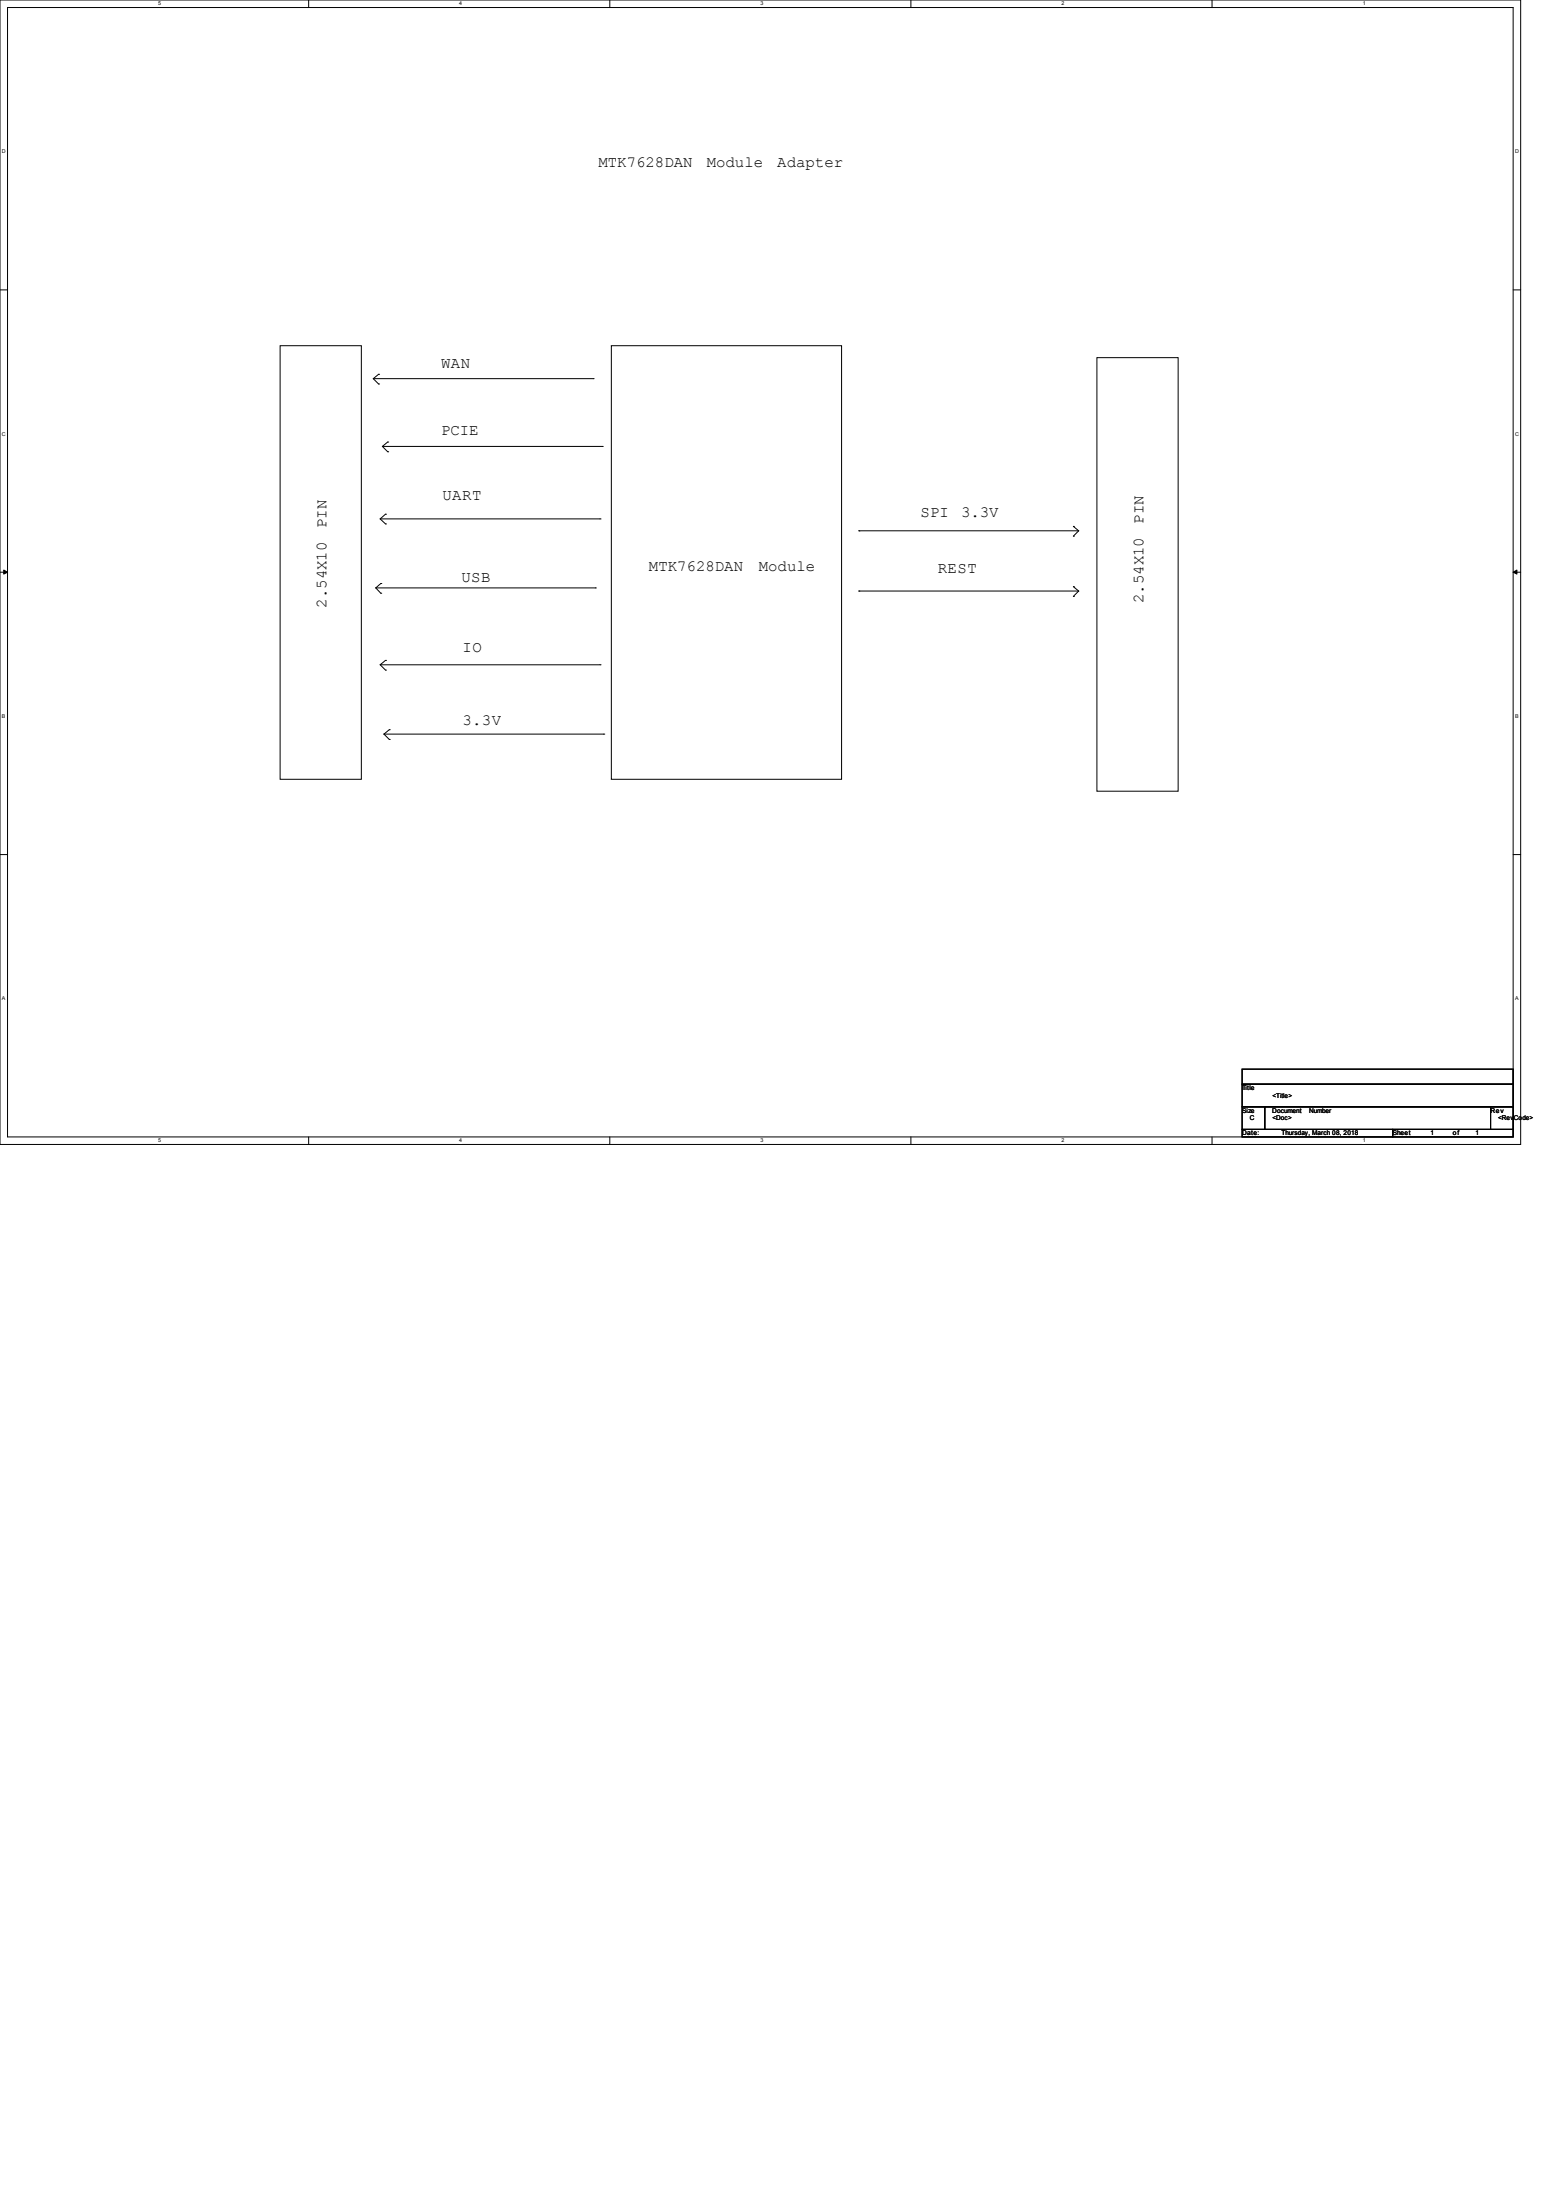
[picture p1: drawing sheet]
<svg xmlns="http://www.w3.org/2000/svg" width="210mm" height="297mm" viewBox="0 0 210 297" stroke-linecap="round" stroke-linejoin="round" font-family="sans-serif">
<path d="M0 0h205.2v154.4h-205.2zM1 1h203.2v152.4h-203.2z" fill="none" stroke="#000" stroke-width=".13"/>
<g fill="#fff">
<path d="M21.3 .1h.4v.8h-.4z"/>
<path d="M21.3 153.5h.4v.8h-.4z"/>
</g>
<path d="M41.7 0v1M41.7 153.4v1" fill="none" stroke="#000" stroke-width=".13"/>
<g fill="#fff">
<path d="M62 .1h.4v.8h-.4z"/>
<path d="M62 153.5h.4v.8h-.4z"/>
</g>
<path d="M82.3 0v1M82.3 153.4v1" fill="none" stroke="#000" stroke-width=".13"/>
<g fill="#fff">
<path d="M102.6 .1h.4v.8h-.4z"/>
<path d="M102.6 153.5h.4v.8h-.4z"/>
</g>
<path d="M122.9 0v1M122.9 153.4v1" fill="none" stroke="#000" stroke-width=".13"/>
<g fill="#fff">
<path d="M143.3 .1h.3v.8h-.3z"/>
<path d="M143.3 153.5h.3v.8h-.3z"/>
</g>
<path d="M163.6 0v1M163.6 153.4v1" fill="none" stroke="#000" stroke-width=".13"/>
<g fill="#fff">
<path d="M183.9 .1h.4v.8h-.4z"/>
<path d="M183.9 153.5h.4v.8h-.4z"/>
<path d="M.3 20.1h.5v.8h-.5z"/>
<path d="M204.5 20.1h.5v.8h-.5z"/>
<path d="M.3 58.2h.5v.8h-.5z"/>
<path d="M204.5 58.2h.5v.8h-.5z"/>
</g>
<path d="M0 39.1h1M204.2 39.1h1" fill="none" stroke="#000" stroke-width=".13"/>
<g fill="#fff">
<path d="M.3 96.3h.4v.8h-.4z"/>
<path d="M204.5 96.3h.4v.8h-.4z"/>
</g>
<path d="M0 77.2h1M204.2 77.2h1" fill="none" stroke="#000" stroke-width=".13"/>
<path d="M.5 76.9l.5 .3-.5 .3zM204.2 77.2l.5-.3v.6z" fill="#000" stroke="#000" stroke-width=".13"/>
<g fill="#fff">
<path d="M.3 134.4h.4v.8h-.4z"/>
<path d="M204.5 134.4h.4v.8h-.4z"/>
</g>
<g fill="none" stroke="#000" stroke-width=".13">
<path d="M37.8 46.7h11v58.5h-11zM50.4 51.1h29.7M50.4 51.1l.7 .7M51.1 51.8h.1M51.1 50.5h.1M51.1 50.5l-.7 .6M52.3 59.6h.1M52.3 59.6l-.7 .6M80.1 51.1h.1M82.5 46.7h31.1v58.5h-31.1zM148 48.3h11v58.5h-11zM50.7 79.3h29.6"/>
<path d="M50.7 79.3l.7 .8M51.3 70l.7 .7M51.3 70h29.7M51.4 78.7h.1M51.4 78.7l-.7 .6M51.6 60.2h29.7M51.6 60.2l.7 .8M52 70.7h.1M52 69.4h.1M52 69.4l-.7 .6M52.3 61h.1M80.3 79.3h.1"/>
<path d="M81 70h.1M81.3 60.2h.1M115.9 71.6h.1M115.9 79.8h.1M115.9 71.6h29.7M115.9 79.8h29.7M144.9 72.3h.1M144.9 71h.1M144.9 79.2h.1M144.9 71l.7 .6M144.9 79.2l.7 .6M145.6 71.6l-.7 .7"/>
<path d="M145.6 79.8l-.7 .7M51.3 89.7l.7 .7M51.3 89.7h29.7M51.4 80.1h.1M51.8 99.1h29.7M51.8 99.1l.7 .7M52 90.4h.1M52 89.1h.1M52 89.1l-.7 .6M52.5 98.5h.1M52.5 99.8h.1M52.5 98.5l-.7 .6"/>
<path d="M81 89.7h.1M81.5 99.1h.1M144.9 80.5h.1M0 115.3h1M204.2 115.3h1M167.6 144.3h36.6v2h-36.6zM167.6 146.3h36.6v3.1h-36.6zM167.6 149.4h3.1v3h-3.1zM167.6 152.4h20.4v1h-20.4zM170.7 149.4h30.5v3h-30.5zM188 152.4h16.2v1h-16.2zM201.2 149.4h3v3h-3z"/>
</g>
<g font-size="2.1">
<text x="80.8" y="22.5">MTK7628DAN</text>
<text x="95.4" y="22.5">Module</text>
<text x="104.9" y="22.5">Adapter</text>
<text x="59.5" y="49.7">WAN</text>
<text x="59.5" y="58.6">PCIE</text>
<text x="44.1" y="71.3" transform="rotate(-90 44.1 71.3)">PIN</text>
<text x="59.7" y="67.5">UART</text>
<text x="124.3" y="69.8">SPI</text>
<text x="129.7" y="69.8">3.3V</text>
<text x="154.3" y="70.7" transform="rotate(-90 154.3 70.7)">PIN</text>
<text x="87.6" y="77">MTK7628DAN</text>
<text x="102.4" y="77">Module</text>
<text x="126.6" y="77.3">REST</text>
<text x="44.1" y="82" transform="rotate(-90 44.1 82)">2.54X10</text>
<text x="62.3" y="78.6">USB</text>
<text x="154.3" y="81.4" transform="rotate(-90 154.3 81.4)">2.54X10</text>
<text x="62.4" y="87.9">IO</text>
<text x="62.4" y="97.9">3.3V</text>
</g>
<g font-size=".9">
<text x="167.6" y="147.1">Title</text>
<text x="171.7" y="148.1">&lt;Title&gt;</text>
<text x="167.6" y="150.2">Size</text>
<text x="167.6" y="153.2">Date:</text>
<text x="168.7" y="151.2">C</text>
<text x="171.7" y="150.2">Document</text>
<text x="171.7" y="151.2">&lt;Doc&gt;</text>
<text x="173" y="153.2">Thursday, March 08, 2018</text>
<text x="176.7" y="150.2">Number</text>
<text x="188" y="153.2">Sheet</text>
<text x="193.1" y="153.2">1</text>
<text x="196.1" y="153.2">of</text>
<text x="199.2" y="153.2">1</text>
<text x="201.2" y="150.2">Rev</text>
<text x="202.2" y="151.2">&lt;RevCode&gt;</text>
</g>
<g font-size=".7">
<text x="21.3" y=".7">5</text>
<text x="62" y=".7">4</text>
<text x="102.6" y=".7">3</text>
<text x="143.3" y=".7">2</text>
<text x="183.9" y=".7">1</text>
<text x=".3" y="20.7">D</text>
<text x="204.5" y="20.7">D</text>
<text x=".3" y="58.8">C</text>
<text x="204.5" y="58.8">C</text>
<text x=".3" y="96.9">B</text>
<text x="204.5" y="96.9">B</text>
<text x=".3" y="135">A</text>
<text x="204.5" y="135">A</text>
<text x="21.3" y="154.2">5</text>
<text x="62" y="154.2">4</text>
<text x="102.6" y="154.2">3</text>
<text x="143.3" y="154.2">2</text>
<text x="183.9" y="154.2">1</text>
</g>
</svg>
